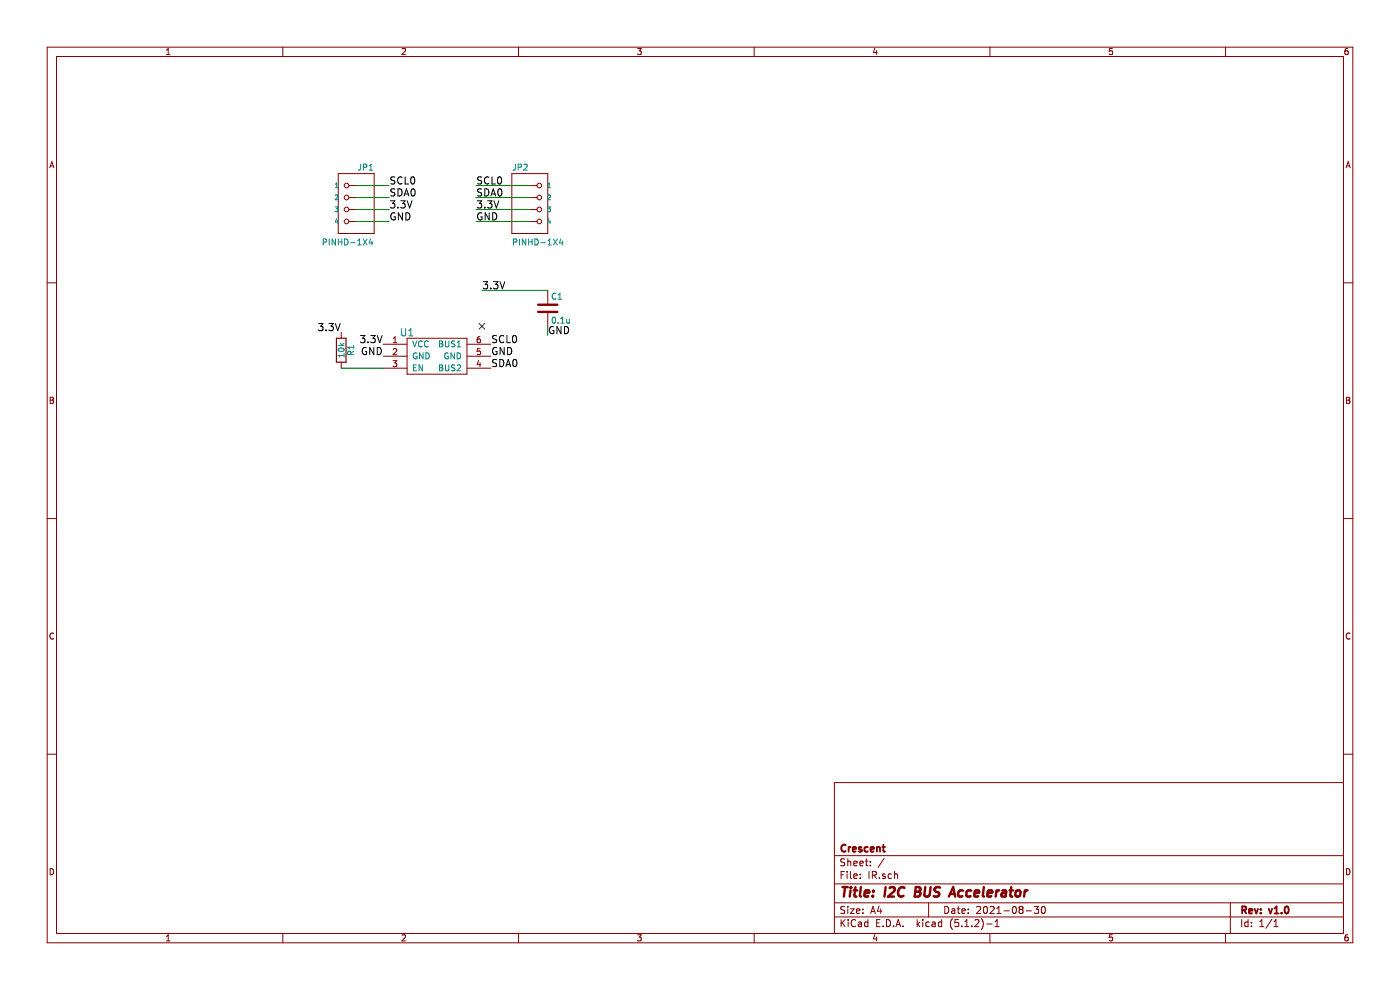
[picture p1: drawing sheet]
EESchema Schematic File Version 4
LIBS:IR-cache
EELAYER 29 0
EELAYER END
$Descr A4 11693 8268
encoding utf-8
Sheet 1 1
Title "I2C BUS Accelerator"
Date "2021-08-30"
Rev "v1.0"
Comp "Crescent"
Comment1 ""
Comment2 ""
Comment3 ""
Comment4 ""
$EndDescr
$Comp
L IR-rescue:PINHD-1X4 JP1
U 1 1
P 2875 1750
F 0 "JP1" H 2625 2075 50  0000 L BNN
F 1 "PINHD-1X4" H 2625 1450 50  0000 L BNN
F 2 "GroveCon:GROVE" H 2905 1900 20  0001 C CNN
F 3 "" H 2875 1750 60  0000 C CNN
	1    2875 1750
	-1   0    0    -1  
$EndComp
$Comp
L IR-rescue:PINHD-1X4 JP2
U 1 1
P 4525 1750
F 0 "JP2" H 4275 2075 50  0000 L BNN
F 1 "PINHD-1X4" H 4275 1450 50  0000 L BNN
F 2 "GroveCon:GROVE" H 4555 1900 20  0001 C CNN
F 3 "" H 4525 1750 60  0000 C CNN
	1    4525 1750
	1    0    0    -1  
$EndComp
Wire Wire Line
	2975 1550 3250 1550
Wire Wire Line
	2975 1650 3250 1650
Wire Wire Line
	2975 1750 3250 1750
Wire Wire Line
	2975 1850 3250 1850
Text Label 3250 1550 0    60   ~ 0
SCL0
Text Label 3250 1650 0    60   ~ 0
SDA0
Text Label 3250 1750 0    60   ~ 0
3.3V
Text Label 3250 1850 0    60   ~ 0
GND
Wire Wire Line
	4425 1550 3975 1550
Wire Wire Line
	4425 1650 3975 1650
Wire Wire Line
	4425 1750 3975 1750
Wire Wire Line
	4425 1850 3975 1850
$Comp
L Device:C C1
U 1 1
P 4575 2575
F 0 "C1" H 4600 2675 50  0000 L CNN
F 1 "0.1u" H 4600 2475 50  0000 L CNN
F 2 "smt:C-0603" H 4613 2425 50  0001 C CNN
F 3 "" H 4575 2575 50  0000 C CNN
	1    4575 2575
	1    0    0    -1  
$EndComp
Text Label 3975 1550 0    60   ~ 0
SCL0
Text Label 3975 1650 0    60   ~ 0
SDA0
Text Label 3975 1750 0    60   ~ 0
3.3V
Text Label 3975 1850 0    60   ~ 0
GND
Wire Wire Line
	4025 2425 4575 2425
Text Label 4100 2875 0    60   ~ 0
SCL0
Text Label 4100 3075 0    60   ~ 0
SDA0
Text Label 4025 2425 0    60   ~ 0
3.3V
Text Label 4575 2800 0    60   ~ 0
GND
Wire Wire Line
	4575 2800 4575 2725
NoConn ~ 4025 2725
$Comp
L ltc4311:LTC4311 U1
U 1 1
P 3400 2775
F 0 "U1" H 3400 2775 60  0000 C CNN
F 1 "LTC4311" H 3650 2375 60  0001 C CNN
F 2 "smt-sot:SC70-6L" H 3400 2775 60  0001 C CNN
F 3 "" H 3400 2775 60  0000 C CNN
	1    3400 2775
	1    0    0    -1  
$EndComp
Text Label 4100 2975 0    60   ~ 0
GND
Text Label 3200 2875 2    60   ~ 0
3.3V
Text Label 3200 2975 2    60   ~ 0
GND
$Comp
L Device:R R1
U 1 1
P 2850 2925
F 0 "R1" V 2930 2925 50  0000 C CNN
F 1 "10k" V 2850 2925 50  0000 C CNN
F 2 "smt:R-0603" V 2780 2925 50  0001 C CNN
F 3 "" H 2850 2925 50  0000 C CNN
	1    2850 2925
	1    0    0    -1  
$EndComp
Text Label 2850 2775 2    60   ~ 0
3.3V
Wire Wire Line
	3200 3075 2850 3075
$EndSCHEMATC
